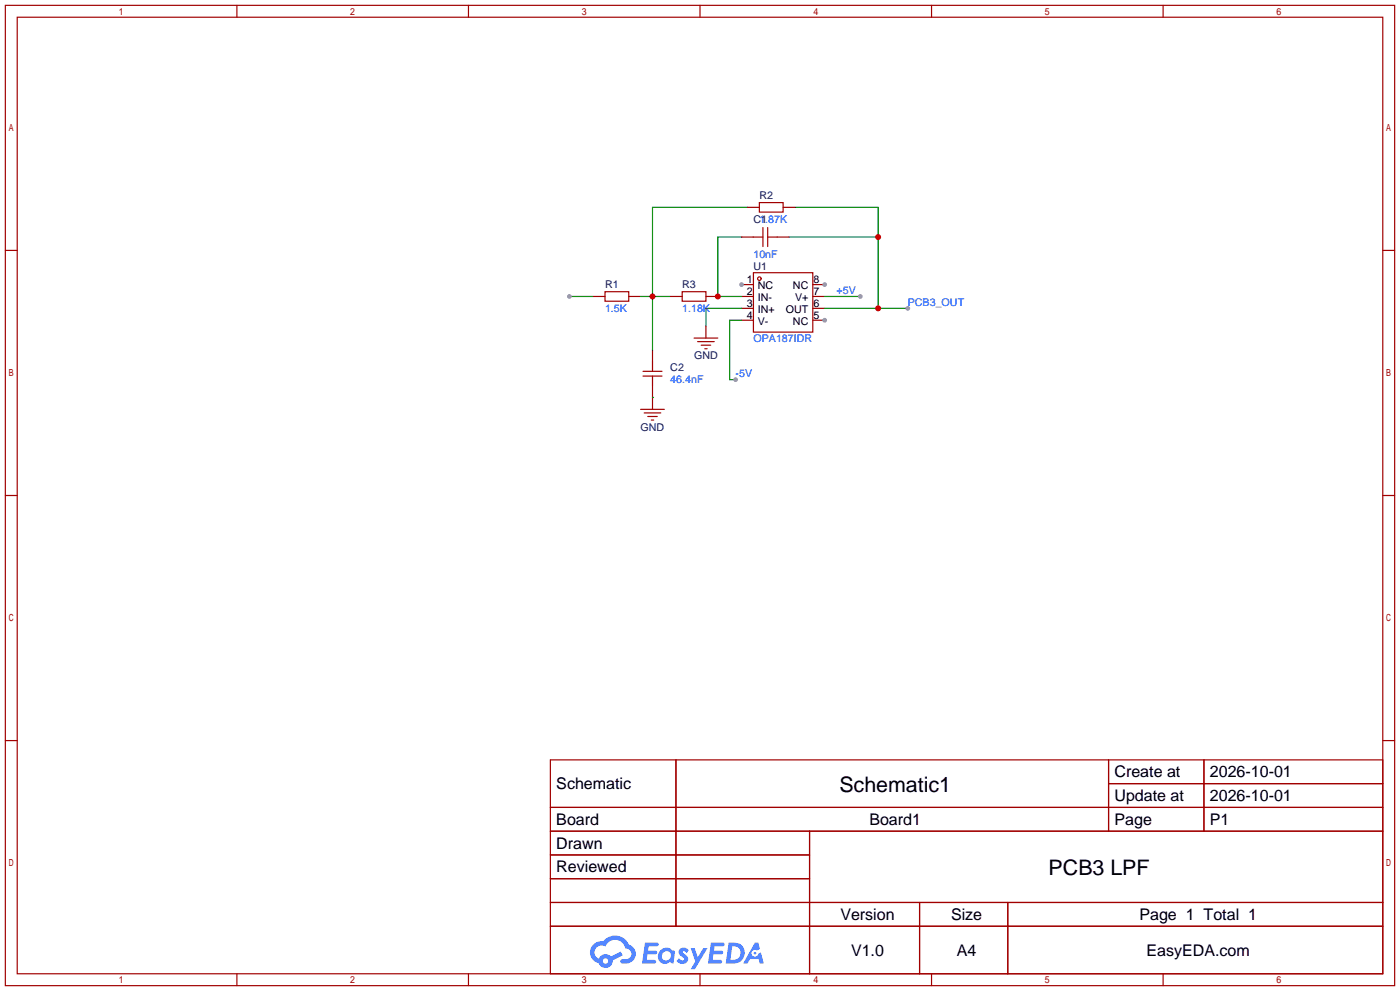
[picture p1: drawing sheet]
<svg xmlns="http://www.w3.org/2000/svg" width="299mm" height="212mm" viewBox="0 0 299 212" stroke-linecap="round" stroke-linejoin="round" font-family="sans-serif">
<g fill="none" stroke="#a10000" stroke-width=".25">
<path d="M1.1 1.1h297.2v209.6h-297.2zM3.7 3.7h292.1v204.5h-292.1zM50.7 1.1v2.6M100.2 1.1v2.6M149.7 1.1v2.6M199.3 1.1v2.6M248.8 1.1v2.6M1.1 53.5h2.6M295.8 53.5h2.5M1.1 105.9h2.6M295.8 105.9h2.5M1.1 158.3h2.6"/>
<path d="M295.8 158.3h2.5M117.7 162.4h178.1v45.8h-178.1zM117.7 172.6h178.1M117.7 177.7h178.1M144.6 162.4v35.6M173.2 177.7v30.5M237.1 162.4v15.3M237.1 167.5h58.7M257.5 162.4v15.3M117.7 182.8h55.5M117.7 192.9h178.1M117.7 187.8h55.5"/>
<path d="M117.7 198h178.1M196.7 192.9v15.3M215.6 192.9v15.3M50.7 208.2v2.5M100.2 208.2v2.5M149.7 208.2v2.5M199.3 208.2v2.5M248.8 208.2v2.5"/>
</g>
<g fill="#5487ff">
<path d="M145.5 202.8a1.3 1.3 0 0 1 1.8 .3l-.4 .6a.54 .54 0 0 0-.9-.2l.1 .2a1.28 1.28 0 0 1 .8 2 1.53 1.53 0 0 1-2.2-.3l.5-.6 .8 .5a.31 .31 0 0 0 .4-.3 .31 .31 0 0 0-.3-.3 1.12 1.12 0 0 1-.6-1.9z"/>
<path d="M147.7 202.7h.9l.7 1.9 1.1-1.9h.9l-2.7 4.5h-.9l1-1.7z"/>
<path d="M138 201.5h1.6a1.31 1.31 0 0 1 1.2 .2 .4 .4 0 0 1-.3 .6h-1.8l-.1 .9h1.6a.4 .4 0 0 1 .4 .4 .4 .4 0 0 1-.4 .4h-1.7l-.2 1.2h1.4a.46 .46 0 0 1 .5 .1 .46 .46 0 0 1 .1 .5l-.3 .2h-2.7z"/>
<path d="M152.1 201.5h1.6a1.32 1.32 0 0 1 1.3 .2 .39 .39 0 0 1-.4 .6h-1.7l-.2 .9h1.7a.4 .4 0 0 1 .3 .4 .4 .4 0 0 1-.4 .4h-1.7l-.2 1.2h1.4a.46 .46 0 0 1 .5 .1 .46 .46 0 0 1 .1 .5l-.3 .2h-2.7z"/>
<path d="M161.5 201.5h.7l.4 1.3-.7 .4a.75 .75 0 0 0-1.1 .3 .75 .75 0 0 0 .5 1 .75 .75 0 0 0 .9-.6l.6-.3 .6 2.4h-.9l-.2-1h-1.9l-.5 1h-.9z"/>
<path d="M155.9 201.5l-.7 4.5h1.5a2.27 2.27 0 0 0 2.6-2.3 2.27 2.27 0 0 0-2.7-2.2zM156.6 202.3a1.5 1.5 0 0 1 1.8 1.5 1.5 1.5 0 0 1-1.9 1.4h-.3z"/>
<path d="M141.3 203.1a1.6 1.6 0 0 0-.3 2.3 1.6 1.6 0 0 0 2.3 .2l.8 .4 .3-2.5-.2-.3h-.4a1.58 1.58 0 0 0-2.5-.1zM141.9 203.6a.98 .98 0 0 1 1.6 .5 .98 .98 0 0 1-1.1 1.2 .94 .94 0 0 1-.8-.6 .94 .94 0 0 1 .3-1.1z"/>
<path d="M126.9 201.9a2.37 2.37 0 0 0 1.2 4 1.54 1.54 0 0 0 1.7 1 1.54 1.54 0 0 0 1.3-1.6l2.1-1.1-.5-.8-2 1.1a1.57 1.57 0 0 0-2.6 .4 1.5 1.5 0 0 1-.8-2.1 1.5 1.5 0 0 1 2.2-.5 2.23 2.23 0 0 1 2.3-1.4 2.23 2.23 0 0 1 2 1.8 1.16 1.16 0 0 1 1.2 1.1 1.16 1.16 0 0 1-1 1.3h-.7a.47 .47 0 0 0-.6 .3 .47 .47 0 0 0 .4 .6 2.17 2.17 0 0 0 2.5-1 2.17 2.17 0 0 0-.3-2.7l-.8-.4a3.2 3.2 0 0 0-5.4-.7l-1.2 .1zM129 205.4a.58 .58 0 0 1 1.1 0 .58 .58 0 0 1-1.1 0z"/>
<circle cx="161.5" cy="203.8" r=".28"/>
</g>
<path d="M173.9 60.8h2.5" fill="none" stroke="#870000" stroke-width=".25"/>
<circle cx="176.4" cy="60.8" r=".51" fill="#999"/>
<path d="M173.9 63.4h2.5M173.9 65.9h2.5M173.9 68.5h2.5" fill="none" stroke="#870000" stroke-width=".25"/>
<circle cx="176.4" cy="68.5" r=".51" fill="#999"/>
<path d="M158.6 68.5h2.6M158.6 65.9h2.6M158.6 63.4h2.6M158.6 60.8h2.6" fill="none" stroke="#870000" stroke-width=".25"/>
<circle cx="158.6" cy="60.8" r=".51" fill="#999"/>
<g fill="none" stroke="#a10000" stroke-width=".25">
<path d="M161.2 58.3h12.7v12.7h-12.7zM148.5 72.3h5M149.2 73h3.6M150 73.8h2M150.7 74.5h.6"/>
<circle cx="162.4" cy="59.6" r=".38"/>
</g>
<path d="M158.6 65.9h-7.6v3.8M158.6 68.5h-2.5v12.7h1.3" fill="none" stroke="#008700" stroke-width=".25"/>
<path d="M151 69.7v2.6" fill="none" stroke="#870000" stroke-width=".25"/>
<circle cx="157.4" cy="81.2" r=".51" fill="#999"/>
<path d="M168.8 50.7h19M170.1 44.3h17.7v21.6M176.4 65.9h17.8" fill="none" stroke="#008700" stroke-width=".25"/>
<g fill="#c00">
<circle cx="187.8" cy="65.9" r=".63"/>
<circle cx="187.8" cy="50.7" r=".63"/>
</g>
<circle cx="194.2" cy="65.9" r=".51" fill="#999"/>
<path d="M121.8 63.4h5.1" fill="none" stroke="#008700" stroke-width=".25"/>
<circle cx="121.8" cy="63.4" r=".51" fill="#999"/>
<path d="M129.4 62.4h5.1v2h-5.1zM137.5 79.4h4.1M139.6 77.3v2.1M137 87.5h5.1M137.5 80.4h4.1M137.8 88.3h3.6M138.6 89h2M139.3 89.8h.5M139.6 80.4v2" fill="none" stroke="#a10000" stroke-width=".25"/>
<path d="M126.9 63.4h2.5M134.5 63.4h2.5M139.6 74.8v2.5M139.6 82.4v5.1" fill="none" stroke="#870000" stroke-width=".25"/>
<path d="M159.9 44.3h-20.3v30.5M137 63.4h6.4M139.6 85h.1" fill="none" stroke="#008700" stroke-width=".25"/>
<circle cx="139.6" cy="63.4" r=".63" fill="#c00"/>
<path d="M162.4 43.3h5.1v2h-5.1zM145.9 62.4h5.1v2h-5.1z" fill="none" stroke="#a10000" stroke-width=".25"/>
<path d="M159.9 44.3h2.5M167.5 44.3h2.6M143.4 63.4h2.5M151 63.4h2.5" fill="none" stroke="#870000" stroke-width=".25"/>
<path d="M158.6 50.7h-5.1v12.7h5.1" fill="none" stroke="#008700" stroke-width=".25"/>
<circle cx="153.5" cy="63.4" r=".63" fill="#c00"/>
<path d="M158.6 50.7h2.6M166.2 50.7h2.6" fill="none" stroke="#870000" stroke-width=".25"/>
<path d="M161.2 50.7h2M163.2 48.6v4.1M164.2 48.6v4.1M164.2 50.7h2" fill="none" stroke="#a10000" stroke-width=".25"/>
<path d="M176.4 63.4h7.6" fill="none" stroke="#008700" stroke-width=".25"/>
<circle cx="184" cy="63.4" r=".51" fill="#999"/>
<g font-size="4.6">
<text x="179.5" y="169.3">Schematic1</text>
<text x="224.3" y="187.1">PCB3 LPF</text>
</g>
<g font-size="3.4">
<text x="238.4" y="166.2">Create at</text>
<text x="258.8" y="166.2">2026-10-01</text>
<text x="119" y="168.7">Schematic</text>
<text x="238.4" y="171.3">Update at</text>
<text x="258.8" y="171.3">2026-10-01</text>
<text x="119" y="176.3">Board</text>
<text x="186" y="176.3">Board1</text>
<text x="238.4" y="176.3">Page</text>
<text x="258.8" y="176.3">P1</text>
<text x="119" y="181.4">Drawn</text>
<text x="119" y="186.5">Reviewed</text>
<text x="179.8" y="196.7">Version</text>
<text x="203.4" y="196.7">Size</text>
<text x="243.7" y="196.7">Page 1 Total 1</text>
<text x="182" y="204.3">V1.0</text>
<text x="204.7" y="204.3">A4</text>
<text x="245.3" y="204.3">EasyEDA.com</text>
</g>
<g font-size="2.3" fill="#000080">
<text x="161.2" y="47.6">C1</text>
<text x="162.4" y="42.5">R2</text>
<text x="161.2" y="57.8">U1</text>
<text x="129.4" y="61.6">R1</text>
<text x="145.9" y="61.6">R3</text>
<text x="148.5" y="76.8">GND</text>
<text x="143.4" y="79.4">C2</text>
<text x="137" y="92.1">GND</text>
</g>
<g font-size="2.3" fill="#00f">
<text x="162.4" y="47.6">1.87K</text>
<text x="161.2" y="55.2">10nF</text>
<text x="178.9" y="62.9">+5V</text>
<text x="194.2" y="65.4">PCB3_OUT</text>
<text x="129.4" y="66.7">1.5K</text>
<text x="145.9" y="66.7">1.18K</text>
<text x="161.2" y="73">OPA187IDR</text>
<text x="143.4" y="81.9">46.4nF</text>
<text x="157.4" y="80.6">-5V</text>
</g>
<g font-size="2.3">
<text x="159.8" y="65.6">3</text>
<text x="159.8" y="63.1">2</text>
<text x="159.8" y="60.6">1</text>
<text x="162.1" y="64.4">IN-</text>
<text x="162.1" y="61.8">NC</text>
<text x="169.6" y="61.8">NC</text>
<text x="170.1" y="64.4">V+</text>
<text x="174" y="60.6">8</text>
<text x="174" y="63.1">7</text>
<text x="174" y="65.6">6</text>
<text x="159.8" y="68.2">4</text>
<text x="162.1" y="69.4">V-</text>
<text x="162.1" y="66.9">IN+</text>
<text x="168.1" y="66.9">OUT</text>
<text x="169.6" y="69.4">NC</text>
<text x="174" y="68.2">5</text>
</g>
</svg>
